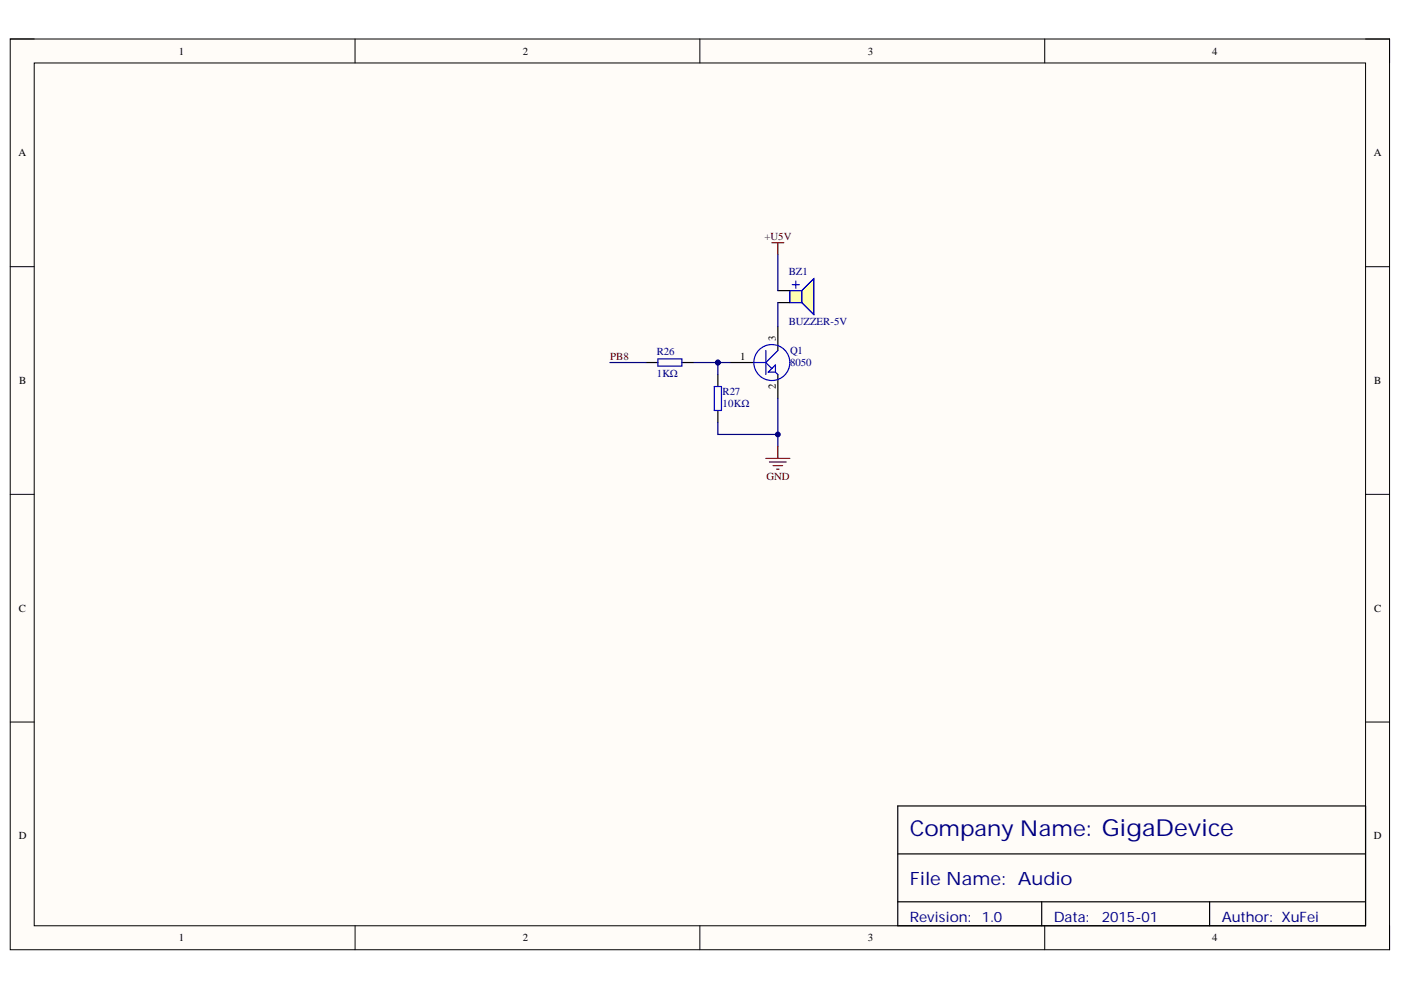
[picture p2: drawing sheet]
<svg xmlns="http://www.w3.org/2000/svg" width="297mm" height="210mm" viewBox="0 0 297 210" stroke-linecap="round" stroke-linejoin="round" font-family="sans-serif">
<path d="M2.2 8.3h292.4v193.1h-292.4z" fill-rule="evenodd" fill="#fffcf8"/>
<path d="M2.2 8.3h292.4v193.1h-292.4z" fill="none" stroke="#000" stroke-width=".21"/>
<path d="M7.3 13.4h282.2v182.9h-282.2z" fill-rule="evenodd" fill="#fffcf8"/>
<g fill="none" stroke="#000" stroke-width=".21">
<path d="M2.2 8.3h5.1M7.3 13.4h282.2v182.9h-282.2zM75.3 8.3v5M148.4 8.3v5M221.5 8.3v5.1M289.5 8.3h5.1v5.1M2.2 56.5h5.1M289.5 56.5h5.1M2.2 104.8h5.1M289.5 104.8h5.1M2.2 153.1h5.1M289.5 153.1h5.1"/>
<path d="M75.3 196.3v5.1M148.4 196.3v5.1M221.5 196.3v5.1M294.6 196.3v5.1"/>
</g>
<path d="M190.3 170.9h99.2v25.4h-99.2zM190.3 181h99.2M190.3 191.2h99.2M220.9 191.2v5.1M256.5 191.2v5.1" fill="none" stroke="#000" stroke-width=".25"/>
<path d="M167.5 61.6h2.5v2.6h-2.5z" fill-rule="evenodd" fill="#ffffb0"/>
<path d="M167.5 61.6h2.5v2.6h-2.5z" fill="none" stroke="#800000" stroke-width=".21"/>
<path d="M170 61.6l2.5-2.5v7.6l-2.5-2.5z" fill-rule="evenodd" fill="#ffffb0"/>
<path d="M170 61.6l2.5-2.5v7.6l-2.5-2.5z" fill="none" stroke="#00f" stroke-width=".21"/>
<g fill="none" stroke="#00f" stroke-width=".25">
<path d="M168.7 59.6v1.5M139.5 76.1h5.1v1.5h-5.1zM159.8 76.9h2.6M162.4 74.3v5.1M162.4 76.9l1.2 1.2M163.6 78.1l.8-.7v1.5M163.6 78.1l-.7 .8h1.5M164.4 78.9l.5 .5M164.9 74.3l-2.5 2.6M168 60.4h1.5M170 61.6h-2.5v2.6h2.5M170 61.6l2.5-2.5v7.6l-2.5-2.5"/>
<path d="M170 61.6v2.6M151.4 81.9h1.6v5.1h-1.6z"/>
<circle cx="163.6" cy="76.9" r="3.8"/>
</g>
<path d="M136.9 76.9h2.6M144.6 76.9h2.5M152.2 79.4v2.5M154.7 76.9h5.1M164.9 61.6h2.6M164.9 64.2h2.6M164.9 69.2v5.1M164.9 79.4v5.1M152.2 87v2.6" fill="none" stroke="#000" stroke-width=".25"/>
<path d="M163.6 51.5h2.6M164.9 51.5v2.5M162.4 97.2h5.1M163.1 98h3.6M163.9 98.7h2M164.7 99.5h.5M164.9 94.7v2.5" fill="none" stroke="#800000" stroke-width=".25"/>
<path d="M164.9 54v7.6M164.9 64.2v5M152.2 89.6v2.5h12.7M164.9 84.5v10.2" fill="none" stroke="#000080" stroke-width=".25"/>
<circle cx="164.9" cy="92.1" r=".51" fill="#000080"/>
<circle cx="164.9" cy="92.1" r=".51" fill="none" stroke="#000080" stroke-width=".21"/>
<path d="M154.7 76.9h-2.5v2.5" fill="none" stroke="#000080" stroke-width=".25"/>
<circle cx="152.2" cy="76.9" r=".51" fill="#000080"/>
<circle cx="152.2" cy="76.9" r=".51" fill="none" stroke="#000080" stroke-width=".21"/>
<path d="M147.1 76.9h5.1" fill="none" stroke="#000080" stroke-width=".25"/>
<circle cx="152.2" cy="76.9" r=".51" fill="#000080"/>
<circle cx="152.2" cy="76.9" r=".51" fill="none" stroke="#000080" stroke-width=".21"/>
<path d="M129.3 76.9h7.6" fill="none" stroke="#000080" stroke-width=".25"/>
<text font-size="4.6" fill="#000080" x="192.9" y="177.3">Company Name: GigaDevice</text>
<text font-size="3.9" fill="#000080" x="192.9" y="187.7">File Name: Audio</text>
<g font-size="3" fill="#000080">
<text x="192.9" y="195.4">Revision:</text>
<text x="208.2" y="195.4">1.0</text>
<text x="223.4" y="195.4">Data:</text>
<text x="233.6" y="195.4">2015-01</text>
<text x="259" y="195.4">Author: XuFei</text>
</g>
<g font-size="2.3">
<text x="37.9" y="11.6">1</text>
<text x="110.8" y="11.6">2</text>
<text x="184" y="11.6">3</text>
<text x="257" y="11.6">4</text>
<text x="3.9" y="33.1">A</text>
<text x="291.3" y="33.1">A</text>
<text x="156.9" y="76.3">1</text>
<text x="164.5" y="72.3" transform="rotate(-90 164.5 72.3)">3</text>
<text x="4.1" y="81.4">B</text>
<text x="164.5" y="82.5" transform="rotate(-90 164.5 82.5)">2</text>
<text x="291.4" y="81.4">B</text>
<text x="4" y="129.7">C</text>
<text x="291.4" y="129.7">C</text>
<text x="4" y="177.9">D</text>
<text x="291.3" y="177.9">D</text>
<text x="37.9" y="199.6">1</text>
<text x="110.8" y="199.6">2</text>
<text x="184" y="199.6">3</text>
<text x="257" y="199.6">4</text>
</g>
<g font-size="2.3" fill="#800000">
<text x="162.1" y="51">+U5V</text>
<text x="129.4" y="76.3">PB8</text>
<text x="162.5" y="101.8">GND</text>
</g>
<g font-size="2.3" fill="#000080">
<text x="167.3" y="58.3">BZ1</text>
<text x="167.3" y="69">BUZZER-5V</text>
<text x="139.2" y="75.3">R26</text>
<text x="167.5" y="75.1">Q1</text>
<text x="167.5" y="77.6">8050</text>
<text x="139.2" y="79.9">1KΩ</text>
<text x="153.2" y="83.7">R27</text>
<text x="153.2" y="86.2">10KΩ</text>
</g>
</svg>
